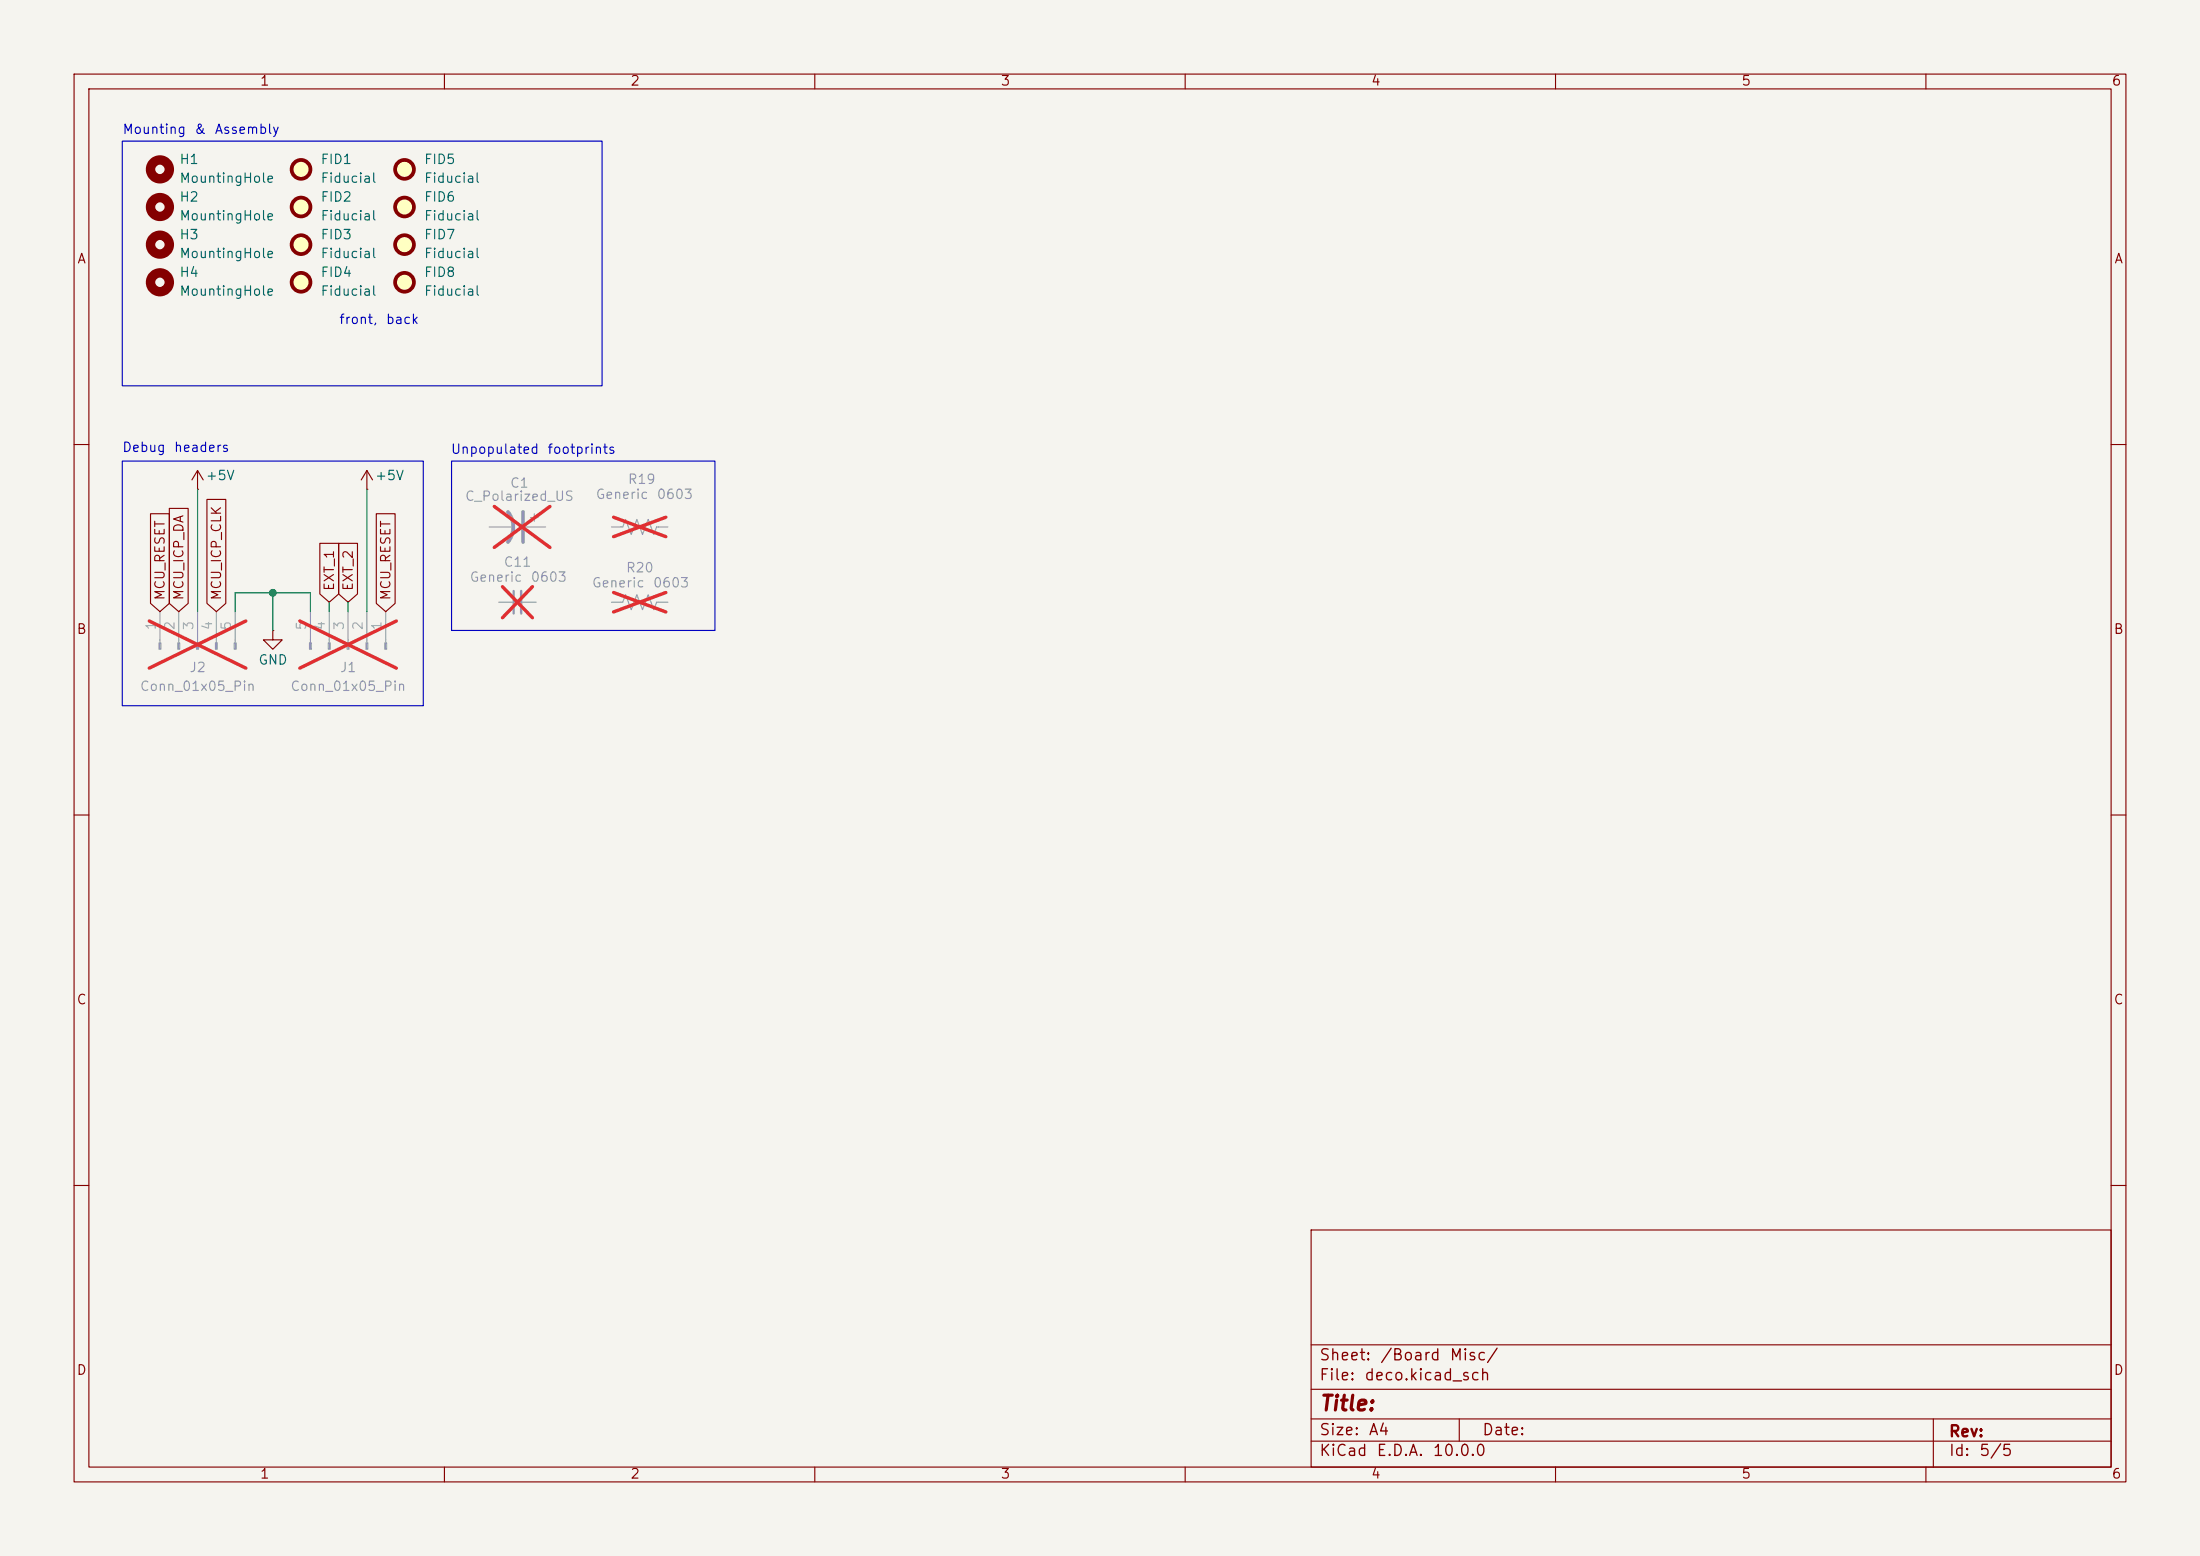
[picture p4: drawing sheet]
(kicad_sch
 (version 20260306)
 (generator "eeschema")
 (generator_version "10.0")
 (paper "A4")
 (lib_symbols
  (symbol "C_Small_2"
   (pin_numbers (hide yes))
   (pin_names
    (offset 0.254) (hide yes)) (exclude_from_sim no) (in_bom yes) (on_board yes)
   (in_pos_files yes)
   (duplicate_pin_numbers_are_jumpers no)
   (property "Reference" "C" (at 0.254 1.778 0) (show_name no) (do_not_autoplace no) (effects (font (size 1.27 1.27)) (justify left)))
   (property "Value" "C_Small" (at 0.254 -2.032 0) (show_name no) (do_not_autoplace no) (effects (font (size 1.27 1.27)) (justify left)))
   (property "Footprint" "" (at 0 0 0) (show_name no) (do_not_autoplace no) (hide yes) (effects (font (size 1.27 1.27))))
   (property "Datasheet" "" (at 0 0 0) (show_name no) (do_not_autoplace no) (hide yes) (effects (font (size 1.27 1.27))))
   (property "Description" "Unpolarized capacitor, small symbol" (at 0 0 0) (show_name no) (do_not_autoplace no) (hide yes) (effects (font (size 1.27 1.27))))
   (symbol "C_Small_2_0_1"
    (polyline (pts (xy -1.524 0.508) (xy 1.524 0.508)) (stroke (width 0.3048) (type default)) (fill (type none)))
    (polyline (pts (xy -1.524 -0.508) (xy 1.524 -0.508)) (stroke (width 0.3302) (type default)) (fill (type none))))
   (symbol "C_Small_2_1_1"
    (pin passive line (at 0 2.54 270) (length 2.032) (name "" (effects (font (size 1.27 1.27)))) (number "1" (effects (font (size 1.27 1.27)))))
    (pin passive line (at 0 -2.54 90) (length 2.032) (name "" (effects (font (size 1.27 1.27)))) (number "2" (effects (font (size 1.27 1.27))))))
   (embedded_fonts no))
  (symbol "Connector:Conn_01x05_Pin"
   (pin_names
    (offset 1.016) (hide yes)) (exclude_from_sim no) (in_bom yes) (on_board yes)
   (in_pos_files yes)
   (duplicate_pin_numbers_are_jumpers no)
   (property "Reference" "J" (at 0 7.62 0) (show_name no) (do_not_autoplace no) (effects (font (size 1.27 1.27))))
   (property "Value" "Conn_01x05_Pin" (at 0 -7.62 0) (show_name no) (do_not_autoplace no) (effects (font (size 1.27 1.27))))
   (property "Footprint" "" (at 0 0 0) (show_name no) (do_not_autoplace no) (hide yes) (effects (font (size 1.27 1.27))))
   (property "Datasheet" "" (at 0 0 0) (show_name no) (do_not_autoplace no) (hide yes) (effects (font (size 1.27 1.27))))
   (property "Description" "Generic connector, single row, 01x05, script generated" (at 0 0 0) (show_name no) (do_not_autoplace no) (hide yes) (effects (font (size 1.27 1.27))))
   (property "ki_locked" "" (at 0 0 0) (show_name no) (do_not_autoplace no) (effects (font (size 1.27 1.27))))
   (symbol "Conn_01x05_Pin_1_1"
    (rectangle (start 0.8636 5.207) (end 0 4.953) (stroke (width 0.1524) (type default)) (fill (type outline)))
    (rectangle (start 0.8636 2.667) (end 0 2.413) (stroke (width 0.1524) (type default)) (fill (type outline)))
    (rectangle (start 0.8636 0.127) (end 0 -0.127) (stroke (width 0.1524) (type default)) (fill (type outline)))
    (rectangle (start 0.8636 -2.413) (end 0 -2.667) (stroke (width 0.1524) (type default)) (fill (type outline)))
    (rectangle (start 0.8636 -4.953) (end 0 -5.207) (stroke (width 0.1524) (type default)) (fill (type outline)))
    (polyline (pts (xy 1.27 5.08) (xy 0.8636 5.08)) (stroke (width 0.1524) (type default)) (fill (type none)))
    (polyline (pts (xy 1.27 2.54) (xy 0.8636 2.54)) (stroke (width 0.1524) (type default)) (fill (type none)))
    (polyline (pts (xy 1.27 0) (xy 0.8636 0)) (stroke (width 0.1524) (type default)) (fill (type none)))
    (polyline (pts (xy 1.27 -2.54) (xy 0.8636 -2.54)) (stroke (width 0.1524) (type default)) (fill (type none)))
    (polyline (pts (xy 1.27 -5.08) (xy 0.8636 -5.08)) (stroke (width 0.1524) (type default)) (fill (type none)))
    (pin passive line (at 5.08 5.08 180) (length 3.81) (name "Pin_1" (effects (font (size 1.27 1.27)))) (number "1" (effects (font (size 1.27 1.27)))))
    (pin passive line (at 5.08 2.54 180) (length 3.81) (name "Pin_2" (effects (font (size 1.27 1.27)))) (number "2" (effects (font (size 1.27 1.27)))))
    (pin passive line (at 5.08 0 180) (length 3.81) (name "Pin_3" (effects (font (size 1.27 1.27)))) (number "3" (effects (font (size 1.27 1.27)))))
    (pin passive line (at 5.08 -2.54 180) (length 3.81) (name "Pin_4" (effects (font (size 1.27 1.27)))) (number "4" (effects (font (size 1.27 1.27)))))
    (pin passive line (at 5.08 -5.08 180) (length 3.81) (name "Pin_5" (effects (font (size 1.27 1.27)))) (number "5" (effects (font (size 1.27 1.27))))))
   (embedded_fonts no))
  (symbol "Device:C_Polarized_US"
   (pin_numbers (hide yes))
   (pin_names
    (offset 0.254) (hide yes)) (exclude_from_sim no) (in_bom yes) (on_board yes)
   (in_pos_files yes)
   (duplicate_pin_numbers_are_jumpers no)
   (property "Reference" "C" (at 0.635 2.54 0) (show_name no) (do_not_autoplace no) (effects (font (size 1.27 1.27)) (justify left)))
   (property "Value" "C_Polarized_US" (at 0.635 -2.54 0) (show_name no) (do_not_autoplace no) (effects (font (size 1.27 1.27)) (justify left)))
   (property "Footprint" "" (at 0 0 0) (show_name no) (do_not_autoplace no) (hide yes) (effects (font (size 1.27 1.27))))
   (property "Datasheet" "" (at 0 0 0) (show_name no) (do_not_autoplace no) (hide yes) (effects (font (size 1.27 1.27))))
   (property "Description" "Polarized capacitor, US symbol" (at 0 0 0) (show_name no) (do_not_autoplace no) (hide yes) (effects (font (size 1.27 1.27))))
   (symbol "C_Polarized_US_0_1"
    (polyline (pts (xy -2.032 0.762) (xy 2.032 0.762)) (stroke (width 0.508) (type default)) (fill (type none)))
    (polyline (pts (xy -1.778 2.286) (xy -0.762 2.286)) (stroke (width 0) (type default)) (fill (type none)))
    (polyline (pts (xy -1.27 1.778) (xy -1.27 2.794)) (stroke (width 0) (type default)) (fill (type none)))
    (arc (start -2.032 -1.27) (mid 0 -0.5572) (end 2.032 -1.27) (stroke (width 0.508) (type default)) (fill (type none))))
   (symbol "C_Polarized_US_1_1"
    (pin passive line (at 0 3.81 270) (length 2.794) (name "" (effects (font (size 1.27 1.27)))) (number "1" (effects (font (size 1.27 1.27)))))
    (pin passive line (at 0 -3.81 90) (length 3.302) (name "" (effects (font (size 1.27 1.27)))) (number "2" (effects (font (size 1.27 1.27))))))
   (embedded_fonts no))
  (symbol "Mechanical:Fiducial" (exclude_from_sim no) (in_bom no) (on_board yes)
   (in_pos_files yes)
   (duplicate_pin_numbers_are_jumpers no)
   (property "Reference" "FID" (at 0 5.08 0) (show_name no) (do_not_autoplace no) (effects (font (size 1.27 1.27))))
   (property "Value" "Fiducial" (at 0 3.175 0) (show_name no) (do_not_autoplace no) (effects (font (size 1.27 1.27))))
   (property "Footprint" "" (at 0 0 0) (show_name no) (do_not_autoplace no) (hide yes) (effects (font (size 1.27 1.27))))
   (property "Datasheet" "" (at 0 0 0) (show_name no) (do_not_autoplace no) (hide yes) (effects (font (size 1.27 1.27))))
   (property "Description" "Fiducial Marker" (at 0 0 0) (show_name no) (do_not_autoplace no) (hide yes) (effects (font (size 1.27 1.27))))
   (symbol "Fiducial_0_1"
    (circle (center 0 0) (radius 1.27) (stroke (width 0.508) (type default)) (fill (type background))))
   (embedded_fonts no))
  (symbol "Mechanical:MountingHole"
   (pin_names
    (offset 1.016)) (exclude_from_sim no) (in_bom no) (on_board yes)
   (in_pos_files yes)
   (duplicate_pin_numbers_are_jumpers no)
   (property "Reference" "H" (at 0 5.08 0) (show_name no) (do_not_autoplace no) (effects (font (size 1.27 1.27))))
   (property "Value" "MountingHole" (at 0 3.175 0) (show_name no) (do_not_autoplace no) (effects (font (size 1.27 1.27))))
   (property "Footprint" "" (at 0 0 0) (show_name no) (do_not_autoplace no) (hide yes) (effects (font (size 1.27 1.27))))
   (property "Datasheet" "" (at 0 0 0) (show_name no) (do_not_autoplace no) (hide yes) (effects (font (size 1.27 1.27))))
   (property "Description" "Mounting Hole without connection" (at 0 0 0) (show_name no) (do_not_autoplace no) (hide yes) (effects (font (size 1.27 1.27))))
   (symbol "MountingHole_0_1"
    (circle (center 0 0) (radius 1.27) (stroke (width 1.27) (type default)) (fill (type none))))
   (embedded_fonts no))
  (symbol "R_US_1"
   (pin_numbers (hide yes))
   (pin_names
    (offset 0)) (exclude_from_sim no) (in_bom yes) (on_board yes)
   (in_pos_files yes)
   (duplicate_pin_numbers_are_jumpers no)
   (property "Reference" "R" (at 2.54 0 90) (show_name no) (do_not_autoplace no) (effects (font (size 1.27 1.27))))
   (property "Value" "R_US" (at -2.54 0 90) (show_name no) (do_not_autoplace no) (effects (font (size 1.27 1.27))))
   (property "Footprint" "" (at 1.016 -0.254 90) (show_name no) (do_not_autoplace no) (hide yes) (effects (font (size 1.27 1.27))))
   (property "Datasheet" "" (at 0 0 0) (show_name no) (do_not_autoplace no) (hide yes) (effects (font (size 1.27 1.27))))
   (property "Description" "Resistor, US symbol" (at 0 0 0) (show_name no) (do_not_autoplace no) (hide yes) (effects (font (size 1.27 1.27))))
   (symbol "R_US_1_0_1"
    (polyline (pts (xy 0 2.286) (xy 0 2.54)) (stroke (width 0) (type default)) (fill (type none)))
    (polyline (pts (xy 0 2.286) (xy 1.016 1.905) (xy 0 1.524) (xy -1.016 1.143) (xy 0 0.762)) (stroke (width 0) (type default)) (fill (type none)))
    (polyline (pts (xy 0 0.762) (xy 1.016 0.381) (xy 0 0) (xy -1.016 -0.381) (xy 0 -0.762)) (stroke (width 0) (type default)) (fill (type none)))
    (polyline (pts (xy 0 -0.762) (xy 1.016 -1.143) (xy 0 -1.524) (xy -1.016 -1.905) (xy 0 -2.286)) (stroke (width 0) (type default)) (fill (type none)))
    (polyline (pts (xy 0 -2.286) (xy 0 -2.54)) (stroke (width 0) (type default)) (fill (type none))))
   (symbol "R_US_1_1_1"
    (pin passive line (at 0 3.81 270) (length 1.27) (name "" (effects (font (size 1.27 1.27)))) (number "1" (effects (font (size 1.27 1.27)))))
    (pin passive line (at 0 -3.81 90) (length 1.27) (name "" (effects (font (size 1.27 1.27)))) (number "2" (effects (font (size 1.27 1.27))))))
   (embedded_fonts no))
  (symbol "R_US_2"
   (pin_numbers (hide yes))
   (pin_names
    (offset 0)) (exclude_from_sim no) (in_bom yes) (on_board yes)
   (in_pos_files yes)
   (duplicate_pin_numbers_are_jumpers no)
   (property "Reference" "R" (at 2.54 0 90) (show_name no) (do_not_autoplace no) (effects (font (size 1.27 1.27))))
   (property "Value" "R_US" (at -2.54 0 90) (show_name no) (do_not_autoplace no) (effects (font (size 1.27 1.27))))
   (property "Footprint" "" (at 1.016 -0.254 90) (show_name no) (do_not_autoplace no) (hide yes) (effects (font (size 1.27 1.27))))
   (property "Datasheet" "" (at 0 0 0) (show_name no) (do_not_autoplace no) (hide yes) (effects (font (size 1.27 1.27))))
   (property "Description" "Resistor, US symbol" (at 0 0 0) (show_name no) (do_not_autoplace no) (hide yes) (effects (font (size 1.27 1.27))))
   (symbol "R_US_2_0_1"
    (polyline (pts (xy 0 2.286) (xy 0 2.54)) (stroke (width 0) (type default)) (fill (type none)))
    (polyline (pts (xy 0 2.286) (xy 1.016 1.905) (xy 0 1.524) (xy -1.016 1.143) (xy 0 0.762)) (stroke (width 0) (type default)) (fill (type none)))
    (polyline (pts (xy 0 0.762) (xy 1.016 0.381) (xy 0 0) (xy -1.016 -0.381) (xy 0 -0.762)) (stroke (width 0) (type default)) (fill (type none)))
    (polyline (pts (xy 0 -0.762) (xy 1.016 -1.143) (xy 0 -1.524) (xy -1.016 -1.905) (xy 0 -2.286)) (stroke (width 0) (type default)) (fill (type none)))
    (polyline (pts (xy 0 -2.286) (xy 0 -2.54)) (stroke (width 0) (type default)) (fill (type none))))
   (symbol "R_US_2_1_1"
    (pin passive line (at 0 3.81 270) (length 1.27) (name "" (effects (font (size 1.27 1.27)))) (number "1" (effects (font (size 1.27 1.27)))))
    (pin passive line (at 0 -3.81 90) (length 1.27) (name "" (effects (font (size 1.27 1.27)))) (number "2" (effects (font (size 1.27 1.27))))))
   (embedded_fonts no))
  (symbol "power:+5V"
   (power global)
   (pin_numbers (hide yes))
   (pin_names
    (offset 0) (hide yes)) (exclude_from_sim no) (in_bom yes) (on_board yes)
   (in_pos_files yes)
   (duplicate_pin_numbers_are_jumpers no)
   (property "Reference" "#PWR" (at 0 -3.81 0) (show_name no) (do_not_autoplace no) (hide yes) (effects (font (size 1.27 1.27))))
   (property "Value" "+5V" (at 0 3.556 0) (show_name no) (do_not_autoplace no) (effects (font (size 1.27 1.27))))
   (property "Footprint" "" (at 0 0 0) (show_name no) (do_not_autoplace no) (hide yes) (effects (font (size 1.27 1.27))))
   (property "Datasheet" "" (at 0 0 0) (show_name no) (do_not_autoplace no) (hide yes) (effects (font (size 1.27 1.27))))
   (property "Description" "Power symbol creates a global label with name \"+5V\"" (at 0 0 0) (show_name no) (do_not_autoplace no) (hide yes) (effects (font (size 1.27 1.27))))
   (symbol "+5V_0_1"
    (polyline (pts (xy -0.762 1.27) (xy 0 2.54)) (stroke (width 0) (type default)) (fill (type none)))
    (polyline (pts (xy 0 2.54) (xy 0.762 1.27)) (stroke (width 0) (type default)) (fill (type none)))
    (polyline (pts (xy 0 0) (xy 0 2.54)) (stroke (width 0) (type default)) (fill (type none))))
   (symbol "+5V_1_1"
    (pin power_in line (at 0 0 90) (length 0) (name "" (effects (font (size 1.27 1.27)))) (number "1" (effects (font (size 1.27 1.27))))))
   (embedded_fonts no))
  (symbol "power:GND"
   (power global)
   (pin_numbers (hide yes))
   (pin_names
    (offset 0) (hide yes)) (exclude_from_sim no) (in_bom yes) (on_board yes)
   (in_pos_files yes)
   (duplicate_pin_numbers_are_jumpers no)
   (property "Reference" "#PWR" (at 0 -6.35 0) (show_name no) (do_not_autoplace no) (hide yes) (effects (font (size 1.27 1.27))))
   (property "Value" "GND" (at 0 -3.81 0) (show_name no) (do_not_autoplace no) (effects (font (size 1.27 1.27))))
   (property "Footprint" "" (at 0 0 0) (show_name no) (do_not_autoplace no) (hide yes) (effects (font (size 1.27 1.27))))
   (property "Datasheet" "" (at 0 0 0) (show_name no) (do_not_autoplace no) (hide yes) (effects (font (size 1.27 1.27))))
   (property "Description" "Power symbol creates a global label with name \"GND\" , ground" (at 0 0 0) (show_name no) (do_not_autoplace no) (hide yes) (effects (font (size 1.27 1.27))))
   (symbol "GND_0_1"
    (polyline (pts (xy 0 0) (xy 0 -1.27) (xy 1.27 -1.27) (xy 0 -2.54) (xy -1.27 -1.27) (xy 0 -1.27)) (stroke (width 0) (type default)) (fill (type none))))
   (symbol "GND_1_1"
    (pin power_in line (at 0 0 270) (length 0) (name "" (effects (font (size 1.27 1.27)))) (number "1" (effects (font (size 1.27 1.27))))))
   (embedded_fonts no)))
 (rectangle
  (start 16.51 62.23)
  (end 57.15 95.25)
  (stroke (width 0) (type default))
  (fill (type none)))
 (rectangle
  (start 16.51 19.05)
  (end 81.28 52.07)
  (stroke (width 0) (type default))
  (fill (type none)))
 (rectangle
  (start 60.96 62.23)
  (end 96.52 85.09)
  (stroke (width 0) (type default))
  (fill (type none)))
 (text "front, back"
  (exclude_from_sim no)
  (at 51.054 43.434 0)
  (effects (font (size 1.27 1.27))))
 (text "Unpopulated footprints"
  (exclude_from_sim no)
  (at 71.882 60.96 0)
  (effects (font (size 1.27 1.27))))
 (text "Debug headers"
  (exclude_from_sim no)
  (at 23.622 60.706 0)
  (effects (font (size 1.27 1.27))))
 (text "Mounting & Assembly"
  (exclude_from_sim no)
  (at 26.924 17.78 0)
  (effects (font (size 1.27 1.27))))
 (junction
  (at 36.83 80.01)
  (diameter 0)
  (color 0 0 0 0))
 (wire
  (pts (xy 46.99 81.28) (xy 46.99 82.55))
  (stroke (width 0) (type default)))
 (wire
  (pts (xy 41.91 80.01) (xy 41.91 82.55))
  (stroke (width 0) (type default)))
 (wire
  (pts (xy 31.75 80.01) (xy 31.75 82.55))
  (stroke (width 0) (type default)))
 (wire
  (pts (xy 36.83 80.01) (xy 36.83 85.09))
  (stroke (width 0) (type default)))
 (wire
  (pts (xy 36.83 80.01) (xy 41.91 80.01))
  (stroke (width 0) (type default)))
 (wire
  (pts (xy 49.53 66.04) (xy 49.53 82.55))
  (stroke (width 0) (type default)))
 (wire
  (pts (xy 26.67 66.04) (xy 26.67 82.55))
  (stroke (width 0) (type default)))
 (wire
  (pts (xy 44.45 81.28) (xy 44.45 82.55))
  (stroke (width 0) (type default)))
 (wire
  (pts (xy 31.75 80.01) (xy 36.83 80.01))
  (stroke (width 0) (type default)))
 (global_label "MCU_ICP_CLK"
  (shape input)
  (at 29.21 82.55 90)
  (fields_autoplaced yes)
  (effects (font (size 1.27 1.27)) (justify left))
  (property "Intersheetrefs" "${INTERSHEET_REFS}" (at 29.21 66.8648 90) (hide yes) (show_name no) (do_not_autoplace no) (effects (font (size 1.27 1.27)) (justify left))))
 (global_label "EXT_1"
  (shape input)
  (at 44.45 81.28 90)
  (fields_autoplaced yes)
  (effects (font (size 1.27 1.27)) (justify left))
  (property "Intersheetrefs" "${INTERSHEET_REFS}" (at 44.45 72.7916 90) (hide yes) (show_name no) (do_not_autoplace no) (effects (font (size 1.27 1.27)) (justify left))))
 (global_label "MCU_ICP_DA"
  (shape input)
  (at 24.13 82.55 90)
  (fields_autoplaced yes)
  (effects (font (size 1.27 1.27)) (justify left))
  (property "Intersheetrefs" "${INTERSHEET_REFS}" (at 24.13 68.0743 90) (hide yes) (show_name no) (do_not_autoplace no) (effects (font (size 1.27 1.27)) (justify left))))
 (global_label "EXT_2"
  (shape input)
  (at 46.99 81.28 90)
  (fields_autoplaced yes)
  (effects (font (size 1.27 1.27)) (justify left))
  (property "Intersheetrefs" "${INTERSHEET_REFS}" (at 46.99 72.7916 90) (hide yes) (show_name no) (do_not_autoplace no) (effects (font (size 1.27 1.27)) (justify left))))
 (global_label "MCU_RESET"
  (shape input)
  (at 21.59 82.55 90)
  (fields_autoplaced yes)
  (effects (font (size 1.27 1.27)) (justify left))
  (property "Intersheetrefs" "${INTERSHEET_REFS}" (at 21.59 68.8002 90) (hide yes) (show_name no) (do_not_autoplace no) (effects (font (size 1.27 1.27)) (justify left))))
 (global_label "MCU_RESET"
  (shape input)
  (at 52.07 82.55 90)
  (fields_autoplaced yes)
  (effects (font (size 1.27 1.27)) (justify left))
  (property "Intersheetrefs" "${INTERSHEET_REFS}" (at 52.07 68.8002 90) (hide yes) (show_name no) (do_not_autoplace no) (effects (font (size 1.27 1.27)) (justify left))))
 (symbol
  (lib_id "Mechanical:Fiducial")
  (at 54.61 27.94 0)
  (unit 1)
  (body_style 1)
  (exclude_from_sim no)
  (in_bom no)
  (on_board yes)
  (in_pos_files yes)
  (dnp no)
  (fields_autoplaced yes)
  (property "Reference" "FID6" (at 57.15 26.6699 0) (show_name no) (do_not_autoplace no) (effects (font (size 1.27 1.27)) (justify left)))
  (property "Value" "Fiducial" (at 57.15 29.2099 0) (show_name no) (do_not_autoplace no) (effects (font (size 1.27 1.27)) (justify left)))
  (property "Footprint" "Fiducial:Fiducial_1mm_Mask2mm" (at 54.61 27.94 0) (hide yes) (show_name no) (do_not_autoplace no) (effects (font (size 1.27 1.27))))
  (property "Datasheet" "" (at 54.61 27.94 0) (hide yes) (show_name no) (do_not_autoplace no) (effects (font (size 1.27 1.27))))
  (property "Description" "Fiducial Marker" (at 54.61 27.94 0) (hide yes) (show_name no) (do_not_autoplace no) (effects (font (size 1.27 1.27)))))
 (symbol
  (lib_id "Mechanical:Fiducial")
  (at 54.61 22.86 0)
  (unit 1)
  (body_style 1)
  (exclude_from_sim no)
  (in_bom no)
  (on_board yes)
  (in_pos_files yes)
  (dnp no)
  (fields_autoplaced yes)
  (property "Reference" "FID5" (at 57.15 21.5899 0) (show_name no) (do_not_autoplace no) (effects (font (size 1.27 1.27)) (justify left)))
  (property "Value" "Fiducial" (at 57.15 24.1299 0) (show_name no) (do_not_autoplace no) (effects (font (size 1.27 1.27)) (justify left)))
  (property "Footprint" "Fiducial:Fiducial_1mm_Mask2mm" (at 54.61 22.86 0) (hide yes) (show_name no) (do_not_autoplace no) (effects (font (size 1.27 1.27))))
  (property "Datasheet" "" (at 54.61 22.86 0) (hide yes) (show_name no) (do_not_autoplace no) (effects (font (size 1.27 1.27))))
  (property "Description" "Fiducial Marker" (at 54.61 22.86 0) (hide yes) (show_name no) (do_not_autoplace no) (effects (font (size 1.27 1.27)))))
 (symbol
  (lib_id "Mechanical:MountingHole")
  (at 21.59 27.94 0)
  (unit 1)
  (body_style 1)
  (exclude_from_sim no)
  (in_bom no)
  (on_board yes)
  (in_pos_files yes)
  (dnp no)
  (fields_autoplaced yes)
  (property "Reference" "H2" (at 24.13 26.6699 0) (show_name no) (do_not_autoplace no) (effects (font (size 1.27 1.27)) (justify left)))
  (property "Value" "MountingHole" (at 24.13 29.2099 0) (show_name no) (do_not_autoplace no) (effects (font (size 1.27 1.27)) (justify left)))
  (property "Footprint" "MountingHole:MountingHole_3.2mm_M3" (at 21.59 27.94 0) (hide yes) (show_name no) (do_not_autoplace no) (effects (font (size 1.27 1.27))))
  (property "Datasheet" "" (at 21.59 27.94 0) (hide yes) (show_name no) (do_not_autoplace no) (effects (font (size 1.27 1.27))))
  (property "Description" "Mounting Hole without connection" (at 21.59 27.94 0) (hide yes) (show_name no) (do_not_autoplace no) (effects (font (size 1.27 1.27)))))
 (symbol
  (lib_name "R_US_2")
  (lib_id "Device:R_US")
  (at 86.36 71.12 90)
  (unit 1)
  (body_style 1)
  (exclude_from_sim no)
  (in_bom no)
  (on_board no)
  (in_pos_files no)
  (dnp yes)
  (property "Reference" "R19" (at 86.614 64.77 90) (show_name no) (do_not_autoplace no) (effects (font (size 1.27 1.27))))
  (property "Value" "Generic 0603" (at 86.868 66.802 90) (show_name no) (do_not_autoplace no) (effects (font (size 1.27 1.27))))
  (property "Footprint" "Resistor_SMD:R_0603_1608Metric" (at 86.614 70.104 90) (hide yes) (show_name no) (do_not_autoplace no) (effects (font (size 1.27 1.27))))
  (property "Datasheet" "" (at 86.36 71.12 0) (hide yes) (show_name no) (do_not_autoplace no) (effects (font (size 1.27 1.27))))
  (property "Description" "Resistor, US symbol" (at 86.36 71.12 0) (hide yes) (show_name no) (do_not_autoplace no) (effects (font (size 1.27 1.27))))
  (pin "2")
  (pin "1"))
 (symbol
  (lib_id "Mechanical:MountingHole")
  (at 21.59 33.02 0)
  (unit 1)
  (body_style 1)
  (exclude_from_sim no)
  (in_bom no)
  (on_board yes)
  (in_pos_files yes)
  (dnp no)
  (fields_autoplaced yes)
  (property "Reference" "H3" (at 24.13 31.7499 0) (show_name no) (do_not_autoplace no) (effects (font (size 1.27 1.27)) (justify left)))
  (property "Value" "MountingHole" (at 24.13 34.2899 0) (show_name no) (do_not_autoplace no) (effects (font (size 1.27 1.27)) (justify left)))
  (property "Footprint" "MountingHole:MountingHole_3.2mm_M3" (at 21.59 33.02 0) (hide yes) (show_name no) (do_not_autoplace no) (effects (font (size 1.27 1.27))))
  (property "Datasheet" "" (at 21.59 33.02 0) (hide yes) (show_name no) (do_not_autoplace no) (effects (font (size 1.27 1.27))))
  (property "Description" "Mounting Hole without connection" (at 21.59 33.02 0) (hide yes) (show_name no) (do_not_autoplace no) (effects (font (size 1.27 1.27)))))
 (symbol
  (lib_id "Mechanical:Fiducial")
  (at 54.61 33.02 0)
  (unit 1)
  (body_style 1)
  (exclude_from_sim no)
  (in_bom no)
  (on_board yes)
  (in_pos_files yes)
  (dnp no)
  (fields_autoplaced yes)
  (property "Reference" "FID7" (at 57.15 31.7499 0) (show_name no) (do_not_autoplace no) (effects (font (size 1.27 1.27)) (justify left)))
  (property "Value" "Fiducial" (at 57.15 34.2899 0) (show_name no) (do_not_autoplace no) (effects (font (size 1.27 1.27)) (justify left)))
  (property "Footprint" "Fiducial:Fiducial_1mm_Mask2mm" (at 54.61 33.02 0) (hide yes) (show_name no) (do_not_autoplace no) (effects (font (size 1.27 1.27))))
  (property "Datasheet" "" (at 54.61 33.02 0) (hide yes) (show_name no) (do_not_autoplace no) (effects (font (size 1.27 1.27))))
  (property "Description" "Fiducial Marker" (at 54.61 33.02 0) (hide yes) (show_name no) (do_not_autoplace no) (effects (font (size 1.27 1.27)))))
 (symbol
  (lib_id "Connector:Conn_01x05_Pin")
  (at 26.67 87.63 90)
  (unit 1)
  (body_style 1)
  (exclude_from_sim no)
  (in_bom yes)
  (on_board yes)
  (in_pos_files yes)
  (dnp yes)
  (fields_autoplaced yes)
  (property "Reference" "J2" (at 26.67 90.17 90) (show_name no) (do_not_autoplace no) (effects (font (size 1.27 1.27))))
  (property "Value" "Conn_01x05_Pin" (at 26.67 92.71 90) (show_name no) (do_not_autoplace no) (effects (font (size 1.27 1.27))))
  (property "Footprint" "Connector_PinHeader_2.54mm:PinHeader_1x05_P2.54mm_Vertical" (at 26.67 87.63 0) (hide yes) (show_name no) (do_not_autoplace no) (effects (font (size 1.27 1.27))))
  (property "Datasheet" "" (at 26.67 87.63 0) (hide yes) (show_name no) (do_not_autoplace no) (effects (font (size 1.27 1.27))))
  (property "Description" "Generic connector, single row, 01x05, script generated" (at 26.67 87.63 0) (hide yes) (show_name no) (do_not_autoplace no) (effects (font (size 1.27 1.27))))
  (pin "2")
  (pin "4")
  (pin "5")
  (pin "1")
  (pin "3"))
 (symbol
  (lib_name "R_US_1")
  (lib_id "Device:R_US")
  (at 86.36 81.28 90)
  (unit 1)
  (body_style 1)
  (exclude_from_sim no)
  (in_bom no)
  (on_board no)
  (in_pos_files no)
  (dnp yes)
  (property "Reference" "R20" (at 86.36 76.708 90) (show_name no) (do_not_autoplace no) (effects (font (size 1.27 1.27))))
  (property "Value" "Generic 0603" (at 86.36 78.74 90) (show_name no) (do_not_autoplace no) (effects (font (size 1.27 1.27))))
  (property "Footprint" "Resistor_SMD:R_0603_1608Metric" (at 86.614 80.264 90) (hide yes) (show_name no) (do_not_autoplace no) (effects (font (size 1.27 1.27))))
  (property "Datasheet" "" (at 86.36 81.28 0) (hide yes) (show_name no) (do_not_autoplace no) (effects (font (size 1.27 1.27))))
  (property "Description" "Resistor, US symbol" (at 86.36 81.28 0) (hide yes) (show_name no) (do_not_autoplace no) (effects (font (size 1.27 1.27))))
  (pin "2")
  (pin "1"))
 (symbol
  (lib_id "Mechanical:MountingHole")
  (at 21.59 38.1 0)
  (unit 1)
  (body_style 1)
  (exclude_from_sim no)
  (in_bom no)
  (on_board yes)
  (in_pos_files yes)
  (dnp no)
  (fields_autoplaced yes)
  (property "Reference" "H4" (at 24.13 36.8299 0) (show_name no) (do_not_autoplace no) (effects (font (size 1.27 1.27)) (justify left)))
  (property "Value" "MountingHole" (at 24.13 39.3699 0) (show_name no) (do_not_autoplace no) (effects (font (size 1.27 1.27)) (justify left)))
  (property "Footprint" "MountingHole:MountingHole_3.2mm_M3" (at 21.59 38.1 0) (hide yes) (show_name no) (do_not_autoplace no) (effects (font (size 1.27 1.27))))
  (property "Datasheet" "" (at 21.59 38.1 0) (hide yes) (show_name no) (do_not_autoplace no) (effects (font (size 1.27 1.27))))
  (property "Description" "Mounting Hole without connection" (at 21.59 38.1 0) (hide yes) (show_name no) (do_not_autoplace no) (effects (font (size 1.27 1.27)))))
 (symbol
  (lib_id "power:+5V")
  (at 49.53 66.04 0)
  (unit 1)
  (body_style 1)
  (exclude_from_sim no)
  (in_bom yes)
  (on_board yes)
  (in_pos_files yes)
  (dnp no)
  (property "Reference" "#PWR07" (at 49.53 69.85 0) (hide yes) (show_name no) (do_not_autoplace no) (effects (font (size 1.27 1.27))))
  (property "Value" "+5V" (at 52.578 64.262 0) (show_name no) (do_not_autoplace no) (effects (font (size 1.27 1.27))))
  (property "Footprint" "" (at 49.53 66.04 0) (hide yes) (show_name no) (do_not_autoplace no) (effects (font (size 1.27 1.27))))
  (property "Datasheet" "" (at 49.53 66.04 0) (hide yes) (show_name no) (do_not_autoplace no) (effects (font (size 1.27 1.27))))
  (property "Description" "Power symbol creates a global label with name \"+5V\"" (at 49.53 66.04 0) (hide yes) (show_name no) (do_not_autoplace no) (effects (font (size 1.27 1.27))))
  (pin "1"))
 (symbol
  (lib_id "Mechanical:Fiducial")
  (at 54.61 38.1 0)
  (unit 1)
  (body_style 1)
  (exclude_from_sim no)
  (in_bom no)
  (on_board yes)
  (in_pos_files yes)
  (dnp no)
  (fields_autoplaced yes)
  (property "Reference" "FID8" (at 57.15 36.8299 0) (show_name no) (do_not_autoplace no) (effects (font (size 1.27 1.27)) (justify left)))
  (property "Value" "Fiducial" (at 57.15 39.3699 0) (show_name no) (do_not_autoplace no) (effects (font (size 1.27 1.27)) (justify left)))
  (property "Footprint" "Fiducial:Fiducial_1mm_Mask2mm" (at 54.61 38.1 0) (hide yes) (show_name no) (do_not_autoplace no) (effects (font (size 1.27 1.27))))
  (property "Datasheet" "" (at 54.61 38.1 0) (hide yes) (show_name no) (do_not_autoplace no) (effects (font (size 1.27 1.27))))
  (property "Description" "Fiducial Marker" (at 54.61 38.1 0) (hide yes) (show_name no) (do_not_autoplace no) (effects (font (size 1.27 1.27)))))
 (symbol
  (lib_id "Mechanical:MountingHole")
  (at 21.59 22.86 0)
  (unit 1)
  (body_style 1)
  (exclude_from_sim no)
  (in_bom no)
  (on_board yes)
  (in_pos_files yes)
  (dnp no)
  (fields_autoplaced yes)
  (property "Reference" "H1" (at 24.13 21.5899 0) (show_name no) (do_not_autoplace no) (effects (font (size 1.27 1.27)) (justify left)))
  (property "Value" "MountingHole" (at 24.13 24.1299 0) (show_name no) (do_not_autoplace no) (effects (font (size 1.27 1.27)) (justify left)))
  (property "Footprint" "MountingHole:MountingHole_3.2mm_M3" (at 21.59 22.86 0) (hide yes) (show_name no) (do_not_autoplace no) (effects (font (size 1.27 1.27))))
  (property "Datasheet" "" (at 21.59 22.86 0) (hide yes) (show_name no) (do_not_autoplace no) (effects (font (size 1.27 1.27))))
  (property "Description" "Mounting Hole without connection" (at 21.59 22.86 0) (hide yes) (show_name no) (do_not_autoplace no) (effects (font (size 1.27 1.27)))))
 (symbol
  (lib_id "Connector:Conn_01x05_Pin")
  (at 46.99 87.63 270)
  (mirror x)
  (unit 1)
  (body_style 1)
  (exclude_from_sim no)
  (in_bom yes)
  (on_board yes)
  (in_pos_files yes)
  (dnp yes)
  (property "Reference" "J1" (at 46.99 90.17 90) (show_name no) (do_not_autoplace no) (effects (font (size 1.27 1.27))))
  (property "Value" "Conn_01x05_Pin" (at 46.99 92.71 90) (show_name no) (do_not_autoplace no) (effects (font (size 1.27 1.27))))
  (property "Footprint" "Connector_PinHeader_2.54mm:PinHeader_1x05_P2.54mm_Vertical" (at 46.99 87.63 0) (hide yes) (show_name no) (do_not_autoplace no) (effects (font (size 1.27 1.27))))
  (property "Datasheet" "" (at 46.99 87.63 0) (hide yes) (show_name no) (do_not_autoplace no) (effects (font (size 1.27 1.27))))
  (property "Description" "Generic connector, single row, 01x05, script generated" (at 46.99 87.63 0) (hide yes) (show_name no) (do_not_autoplace no) (effects (font (size 1.27 1.27))))
  (pin "2")
  (pin "4")
  (pin "5")
  (pin "1")
  (pin "3"))
 (symbol
  (lib_id "Mechanical:Fiducial")
  (at 40.64 33.02 0)
  (unit 1)
  (body_style 1)
  (exclude_from_sim no)
  (in_bom no)
  (on_board yes)
  (in_pos_files yes)
  (dnp no)
  (fields_autoplaced yes)
  (property "Reference" "FID3" (at 43.18 31.7499 0) (show_name no) (do_not_autoplace no) (effects (font (size 1.27 1.27)) (justify left)))
  (property "Value" "Fiducial" (at 43.18 34.2899 0) (show_name no) (do_not_autoplace no) (effects (font (size 1.27 1.27)) (justify left)))
  (property "Footprint" "Fiducial:Fiducial_1mm_Mask2mm" (at 40.64 33.02 0) (hide yes) (show_name no) (do_not_autoplace no) (effects (font (size 1.27 1.27))))
  (property "Datasheet" "" (at 40.64 33.02 0) (hide yes) (show_name no) (do_not_autoplace no) (effects (font (size 1.27 1.27))))
  (property "Description" "Fiducial Marker" (at 40.64 33.02 0) (hide yes) (show_name no) (do_not_autoplace no) (effects (font (size 1.27 1.27)))))
 (symbol
  (lib_name "C_Small_2")
  (lib_id "Device:C_Small")
  (at 69.85 81.28 90)
  (unit 1)
  (body_style 1)
  (exclude_from_sim no)
  (in_bom no)
  (on_board no)
  (in_pos_files no)
  (dnp yes)
  (property "Reference" "C11" (at 69.85 75.946 90) (show_name no) (do_not_autoplace no) (effects (font (size 1.27 1.27))))
  (property "Value" "Generic 0603" (at 69.85 77.978 90) (show_name no) (do_not_autoplace no) (effects (font (size 1.27 1.27))))
  (property "Footprint" "Capacitor_SMD:C_0603_1608Metric" (at 69.85 81.28 0) (hide yes) (show_name no) (do_not_autoplace no) (effects (font (size 1.27 1.27))))
  (property "Datasheet" "" (at 69.85 81.28 0) (hide yes) (show_name no) (do_not_autoplace no) (effects (font (size 1.27 1.27))))
  (property "Description" "Unpolarized capacitor, small symbol" (at 69.85 81.28 0) (hide yes) (show_name no) (do_not_autoplace no) (effects (font (size 1.27 1.27))))
  (pin "2")
  (pin "1"))
 (symbol
  (lib_id "Mechanical:Fiducial")
  (at 40.64 38.1 0)
  (unit 1)
  (body_style 1)
  (exclude_from_sim no)
  (in_bom no)
  (on_board yes)
  (in_pos_files yes)
  (dnp no)
  (fields_autoplaced yes)
  (property "Reference" "FID4" (at 43.18 36.8299 0) (show_name no) (do_not_autoplace no) (effects (font (size 1.27 1.27)) (justify left)))
  (property "Value" "Fiducial" (at 43.18 39.3699 0) (show_name no) (do_not_autoplace no) (effects (font (size 1.27 1.27)) (justify left)))
  (property "Footprint" "Fiducial:Fiducial_1mm_Mask2mm" (at 40.64 38.1 0) (hide yes) (show_name no) (do_not_autoplace no) (effects (font (size 1.27 1.27))))
  (property "Datasheet" "" (at 40.64 38.1 0) (hide yes) (show_name no) (do_not_autoplace no) (effects (font (size 1.27 1.27))))
  (property "Description" "Fiducial Marker" (at 40.64 38.1 0) (hide yes) (show_name no) (do_not_autoplace no) (effects (font (size 1.27 1.27)))))
 (symbol
  (lib_id "power:+5V")
  (at 26.67 66.04 0)
  (unit 1)
  (body_style 1)
  (exclude_from_sim no)
  (in_bom yes)
  (on_board yes)
  (in_pos_files yes)
  (dnp no)
  (property "Reference" "#PWR06" (at 26.67 69.85 0) (hide yes) (show_name no) (do_not_autoplace no) (effects (font (size 1.27 1.27))))
  (property "Value" "+5V" (at 29.718 64.262 0) (show_name no) (do_not_autoplace no) (effects (font (size 1.27 1.27))))
  (property "Footprint" "" (at 26.67 66.04 0) (hide yes) (show_name no) (do_not_autoplace no) (effects (font (size 1.27 1.27))))
  (property "Datasheet" "" (at 26.67 66.04 0) (hide yes) (show_name no) (do_not_autoplace no) (effects (font (size 1.27 1.27))))
  (property "Description" "Power symbol creates a global label with name \"+5V\"" (at 26.67 66.04 0) (hide yes) (show_name no) (do_not_autoplace no) (effects (font (size 1.27 1.27))))
  (pin "1"))
 (symbol
  (lib_id "Device:C_Polarized_US")
  (at 69.85 71.12 270)
  (unit 1)
  (body_style 1)
  (exclude_from_sim no)
  (in_bom no)
  (on_board no)
  (in_pos_files no)
  (dnp yes)
  (property "Reference" "C1" (at 70.104 65.278 90) (show_name no) (do_not_autoplace no) (effects (font (size 1.27 1.27))))
  (property "Value" "C_Polarized_US" (at 70.104 67.056 90) (show_name no) (do_not_autoplace no) (effects (font (size 1.27 1.27))))
  (property "Footprint" "" (at 69.85 71.12 0) (hide yes) (show_name no) (do_not_autoplace no) (effects (font (size 1.27 1.27))))
  (property "Datasheet" "" (at 69.85 71.12 0) (hide yes) (show_name no) (do_not_autoplace no) (effects (font (size 1.27 1.27))))
  (property "Description" "Polarized capacitor, US symbol" (at 69.85 71.12 0) (hide yes) (show_name no) (do_not_autoplace no) (effects (font (size 1.27 1.27))))
  (pin "2")
  (pin "1"))
 (symbol
  (lib_id "power:GND")
  (at 36.83 85.09 0)
  (unit 1)
  (body_style 1)
  (exclude_from_sim no)
  (in_bom yes)
  (on_board yes)
  (in_pos_files yes)
  (dnp no)
  (property "Reference" "#PWR04" (at 36.83 91.44 0) (hide yes) (show_name no) (do_not_autoplace no) (effects (font (size 1.27 1.27))))
  (property "Value" "GND" (at 36.83 89.154 0) (show_name no) (do_not_autoplace no) (effects (font (size 1.27 1.27))))
  (property "Footprint" "" (at 36.83 85.09 0) (hide yes) (show_name no) (do_not_autoplace no) (effects (font (size 1.27 1.27))))
  (property "Datasheet" "" (at 36.83 85.09 0) (hide yes) (show_name no) (do_not_autoplace no) (effects (font (size 1.27 1.27))))
  (property "Description" "Power symbol creates a global label with name \"GND\" , ground" (at 36.83 85.09 0) (hide yes) (show_name no) (do_not_autoplace no) (effects (font (size 1.27 1.27))))
  (pin "1"))
 (symbol
  (lib_id "Mechanical:Fiducial")
  (at 40.64 22.86 0)
  (unit 1)
  (body_style 1)
  (exclude_from_sim no)
  (in_bom no)
  (on_board yes)
  (in_pos_files yes)
  (dnp no)
  (fields_autoplaced yes)
  (property "Reference" "FID1" (at 43.18 21.5899 0) (show_name no) (do_not_autoplace no) (effects (font (size 1.27 1.27)) (justify left)))
  (property "Value" "Fiducial" (at 43.18 24.1299 0) (show_name no) (do_not_autoplace no) (effects (font (size 1.27 1.27)) (justify left)))
  (property "Footprint" "Fiducial:Fiducial_1mm_Mask2mm" (at 40.64 22.86 0) (hide yes) (show_name no) (do_not_autoplace no) (effects (font (size 1.27 1.27))))
  (property "Datasheet" "" (at 40.64 22.86 0) (hide yes) (show_name no) (do_not_autoplace no) (effects (font (size 1.27 1.27))))
  (property "Description" "Fiducial Marker" (at 40.64 22.86 0) (hide yes) (show_name no) (do_not_autoplace no) (effects (font (size 1.27 1.27)))))
 (symbol
  (lib_id "Mechanical:Fiducial")
  (at 40.64 27.94 0)
  (unit 1)
  (body_style 1)
  (exclude_from_sim no)
  (in_bom no)
  (on_board yes)
  (in_pos_files yes)
  (dnp no)
  (fields_autoplaced yes)
  (property "Reference" "FID2" (at 43.18 26.6699 0) (show_name no) (do_not_autoplace no) (effects (font (size 1.27 1.27)) (justify left)))
  (property "Value" "Fiducial" (at 43.18 29.2099 0) (show_name no) (do_not_autoplace no) (effects (font (size 1.27 1.27)) (justify left)))
  (property "Footprint" "Fiducial:Fiducial_1mm_Mask2mm" (at 40.64 27.94 0) (hide yes) (show_name no) (do_not_autoplace no) (effects (font (size 1.27 1.27))))
  (property "Datasheet" "" (at 40.64 27.94 0) (hide yes) (show_name no) (do_not_autoplace no) (effects (font (size 1.27 1.27))))
  (property "Description" "Fiducial Marker" (at 40.64 27.94 0) (hide yes) (show_name no) (do_not_autoplace no) (effects (font (size 1.27 1.27))))))
